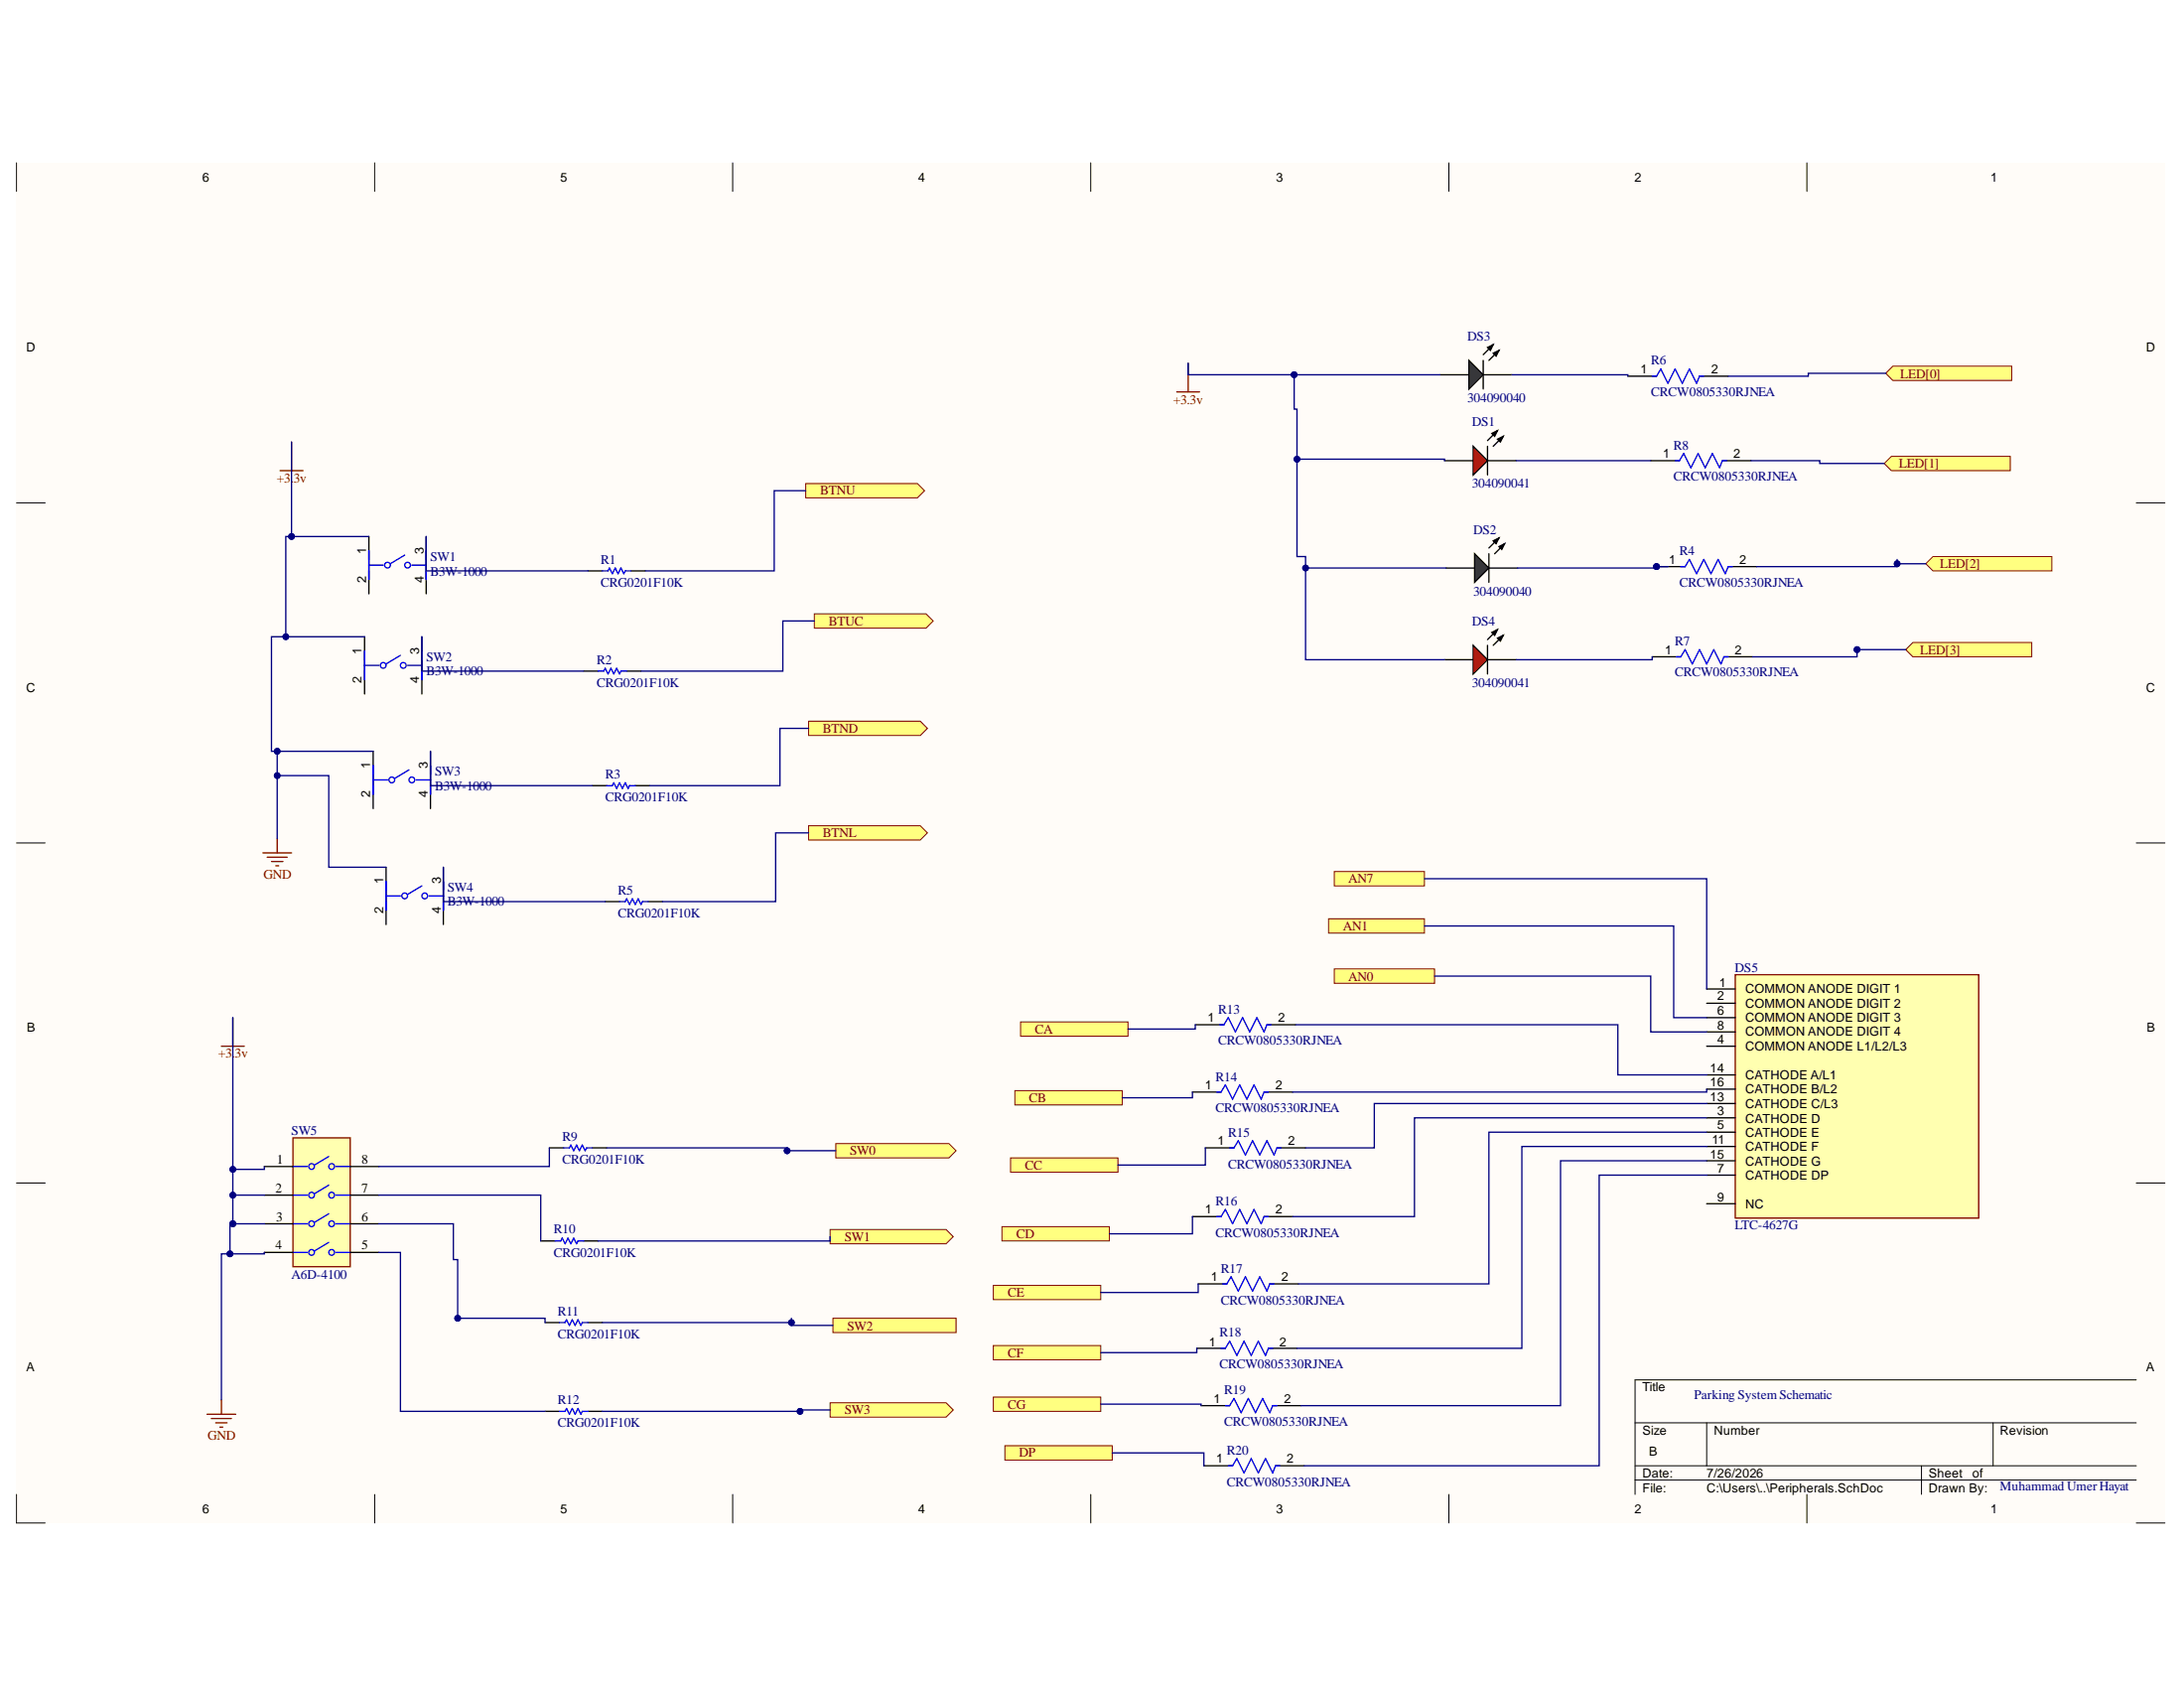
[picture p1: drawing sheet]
# Altium schematic sheet Peripherals.SchDoc
size B; SheetNumber: 2; SheetTotal: 2; ENG_APP_DATE: --/--/--; DSN_APP_DATE: --/--/--; CHK_APP_DATE: --/--/--

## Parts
DS1  304090041  [LED-2P-2.28-3MM_A]
DS2  304090040  [LED-2P-2.28-3MM]
DS3  304090040  [LED-2P-2.28-3MM]
DS4  304090041  [LED-2P-2.28-3MM_A]
DS5  LTC-4627G  [FP-LTC-4627G-MFG]
R1  CRG0201F10K  [RESC0603X26X15LL03T05]
R2  CRG0201F10K  [RESC0603X26X15LL03T05]
R3  CRG0201F10K  [RESC0603X26X15LL03T05]
R4  CRCW0805330RJNEA  [FP-CRCW0805-e3-IPC_C]
R5  CRG0201F10K  [RESC0603X26X15LL03T05]
R6  CRCW0805330RJNEA  [FP-CRCW0805-e3-IPC_C]
R7  CRCW0805330RJNEA  [FP-CRCW0805-e3-IPC_C]
R8  CRCW0805330RJNEA  [FP-CRCW0805-e3-IPC_C]
R9  CRG0201F10K  [RESC0603X26X15LL03T05]
R10  CRG0201F10K  [RESC0603X26X15LL03T05]
R11  CRG0201F10K  [RESC0603X26X15LL03T05]
R12  CRG0201F10K  [RESC0603X26X15LL03T05]
R13  CRCW0805330RJNEA  [FP-CRCW0805-e3-IPC_C]
R14  CRCW0805330RJNEA  [FP-CRCW0805-e3-IPC_C]
R15  CRCW0805330RJNEA  [FP-CRCW0805-e3-IPC_C]
R16  CRCW0805330RJNEA  [FP-CRCW0805-e3-IPC_C]
R17  CRCW0805330RJNEA  [FP-CRCW0805-e3-IPC_C]
R18  CRCW0805330RJNEA  [FP-CRCW0805-e3-IPC_C]
R19  CRCW0805330RJNEA  [FP-CRCW0805-e3-IPC_C]
R20  CRCW0805330RJNEA  [FP-CRCW0805-e3-IPC_C]
SW1  B3W-1000  [FP-B3W-1000-MFG]
SW2  B3W-1000  [FP-B3W-1000-MFG]
SW3  B3W-1000  [FP-B3W-1000-MFG]
SW4  B3W-1000  [FP-B3W-1000-MFG]
SW5  A6D-4100  [FP-A6D-4100-MFG]

## Ports
AN0 (see Fpga[2C]), AN1 (see Fpga[2C]), AN7 (see Fpga[2C]), BTNC (see Fpga[3A]), BTND (see Fpga[3A]), BTNL (see Fpga[3A]), BTNU (see Fpga[3A]), CA (see Fpga[4A]), CB (see Fpga[4B]), CC (see Fpga[4B]), CD (see Fpga[4B]), CE (see Fpga[4B]), CF (see Fpga[4B]), CG (see Fpga[4B]), CLK100MHZ (see Fpga[2A]), DP (see Fpga[4B]), LED0 (see Fpga[2B]), LED1 (see Fpga[2B]), LED2 (see Fpga[2B]), LED3 (see Fpga[2B]), SW0 (see Fpga[3A]), SW1 (see Fpga[3A]), SW2 (see Fpga[3A]), SW3 (see Fpga[3A])

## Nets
+3.3v: DS1.1(A) DS2.1(A) DS3.1(A) DS4.1(A) SW1.1 SW2.1 SW3.1 SW4.1 SW5.1 SW5.2 SW5.3 SW5.4  [also labelled GND]
AN0: DS5.8(COMMON_ANODE_DIGIT_4) ; port AN0
AN1: DS5.6(COMMON_ANODE_DIGIT_3) ; port AN1
AN7: DS5.1(COMMON_ANODE_DIGIT_1) ; port AN7
BTNC: R2.2 ; port BTNC
BTND: R3.2 ; port BTND
BTNL: R5.2 ; port BTNL
BTNU: R1.2 ; port BTNU
CA: R13.1 ; port CA
CB: R14.1 ; port CB
CC: R15.1 ; port CC
CD: R16.1 ; port CD
CE: R17.1 ; port CE
CF: R18.1 ; port CF
CG: R19.1 ; port CG
DP: R20.1 ; port DP
LED0: R6.2 ; port LED0
LED1: R8.2 ; port LED1
LED2: R4.2 ; port LED2
LED3: R7.2 ; port LED3
SW0: R9.2 ; port SW0
SW1: R10.2 ; port SW1
SW2: R11.2 ; port SW2
SW3: R12.2 ; port SW3
NetDS1_2: DS1.2(K) R8.1
NetDS2_2: DS2.2(K) R4.1
NetDS3_2: DS3.2(K) R6.1
NetDS4_2: DS4.2(K) R7.1
NetDS5_3: DS5.3(CATHODE_D) R16.2
NetDS5_5: DS5.5(CATHODE_E) R17.2
NetDS5_7: DS5.7(CATHODE_DP) R20.2
NetDS5_11: DS5.11(CATHODE_F) R18.2
NetDS5_13: DS5.13(CATHODE_C/L3) R15.2
NetDS5_14: DS5.14(CATHODE_A/L1) R13.2
NetDS5_15: DS5.15(CATHODE_G) R19.2
NetDS5_16: DS5.16(CATHODE_B/L2) R14.2
NetR1_1: R1.1 SW1.3
NetR2_1: R2.1 SW2.3
NetR3_1: R3.1 SW3.3
NetR5_1: R5.1 SW4.3
NetR9_1: R9.1 SW5.8
NetR10_1: R10.1 SW5.7
NetR11_1: R11.1 SW5.6
NetR12_1: R12.1 SW5.5

Not connected (* = marked no-connect by the designer): DS5 2(COMMON_ANODE_DIGIT_2) 4(COMMON_ANODE_L1/L2/L3) 9(NC); SW1 2 4; SW2 2 4; SW3 2 4; SW4 2 4

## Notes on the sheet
- Parking System Schematic
- Muhammad Umer Hayat
